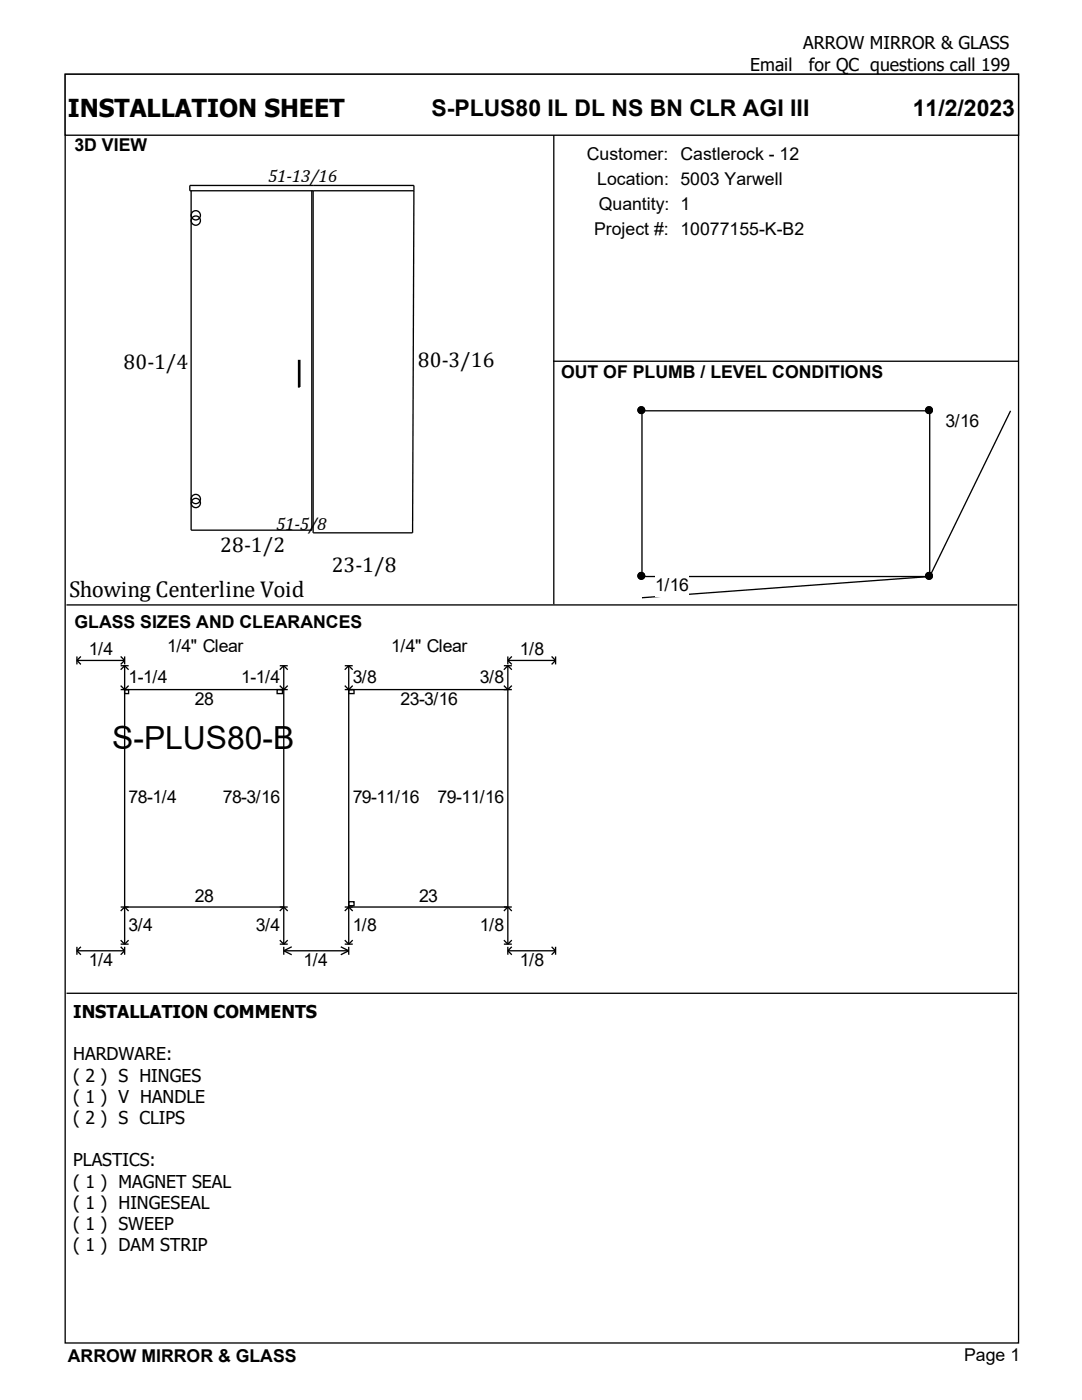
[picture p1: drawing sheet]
<svg xmlns="http://www.w3.org/2000/svg" width="216mm" height="279mm" viewBox="0 0 216 279" stroke-linecap="round" stroke-linejoin="round" font-family="sans-serif">
<g fill="#fff" stroke="#000" stroke-width=".26">
<path d="M13 14.8h190.2v253.2h-190.2z"/>
<path d="M13 14.8h190.2v12.2h-190.2z"/>
</g>
<path d="M13.5 30.7h96.7v89.4h-96.7z" fill="#fff"/>
<g fill="none" stroke="#000" stroke-width=".26">
<path d="M37.9 37h44.7v1.1h-44.7zM38.1 38.1v67.7h24.1v-67.7M62.5 38.1v68.2h19.8l.3-68.2M110.5 27v93.6M59.6 71.9h.2v5.3h-.2zM110.4 72.1h92.8"/>
<circle cx="39.1" cy="43" r=".93"/>
<circle cx="39.1" cy="44" r=".93"/>
<circle cx="39.1" cy="99.6" r=".93"/>
<circle cx="39.1" cy="100.4" r=".93"/>
</g>
<path d="M110.9 77h91.9v43.1h-91.9z" fill="#fff"/>
<g fill="#000" stroke="#000" stroke-width=".26">
<circle cx="128" cy="81.9" r=".66"/>
<circle cx="128" cy="114.9" r=".66"/>
<circle cx="185.4" cy="114.9" r=".66"/>
</g>
<path d="M128.1 82v33.1h57.4l-57.4 4.2" fill="none" stroke="#000" stroke-width=".26"/>
<path d="M130.7 114.8h6.7v4.2h-6.7z" fill-rule="evenodd" fill="#fff"/>
<g fill="#000" stroke="#000" stroke-width=".26">
<circle cx="185.4" cy="81.9" r=".66"/>
<circle cx="185.4" cy="114.9" r=".66"/>
</g>
<path d="M185.5 82v33.1l16.1-33.1" fill="none" stroke="#000" stroke-width=".26"/>
<path d="M188.7 82h6.6v4.2h-6.6z" fill-rule="evenodd" fill="#fff"/>
<g fill="#000" stroke="#000" stroke-width=".26">
<circle cx="128" cy="81.9" r=".66"/>
<circle cx="185.4" cy="81.9" r=".66"/>
</g>
<path d="M128.1 82h57.4M13.3 120.7h189.7" fill="none" stroke="#000" stroke-width=".26"/>
<path d="M14.3 126.8h187.4v68.8h-187.4z" fill="#fff"/>
<g fill="none" stroke="#000" stroke-width=".26">
<path d="M15.3 131.8h9.6M15.3 131.8l.8 .8M15.3 131v1.6M16.1 131l-.8 .8M24.1 132.9h1.6M24.1 131l.8 .8M24.1 137.6h33.3M24.1 136.8l.8 .8 .8-.8M24.9 131v1.6M24.9 132.9v55.5M24.9 132.9l.8 .8M24.9 137.6h.8v.8h-.8z"/>
<path d="M24.9 131.8l-.8 .8M24.9 132.9l-.8 .8M55.3 137.6h1.1v.8h-1.1zM55.8 132.9h1.6M55.8 136.8l.8 .8 .8-.8M56.6 132.9l.8 .8M56.6 132.9l-.8 .8M56.6 132.9v55.5M68.8 132.9h1.6M68.8 137.6h33.3M68.8 136.8l.8 .8 .8-.8M69.6 132.9l.8 .8"/>
<path d="M69.6 137.6h1v.8h-1zM69.6 132.9l-.8 .8M69.6 132.9v55.5M100.5 136.8l.8 .8 .8-.8M100.5 132.9h1.6M101.3 132.9l-.8 .8M101.3 131.8h9.6M101.3 131v1.6M101.3 132.9v55.5M101.3 131.8l.8 .8M101.3 132.9l.8 .8M102.1 131l-.8 .8"/>
<path d="M110.1 131l.8 .8M110.9 131.8l-.8 .8M110.9 131v1.6M69.6 180h1v.8h-1zM13.3 198.2h189.7M15.3 189.7h9.6M15.3 189.7l.8 .8M15.3 189v1.5M16.1 189l-.8 .7M24.1 181h33.3M24.1 189l.8 .7M24.1 188.4h1.6"/>
<path d="M24.1 187.6l.8 .8M24.1 181.8l.8-.8 .8 .8M24.9 189v1.5M24.9 189.7l-.8 .8M25.7 187.6l-.8 .8M55.8 188.4h1.6M55.8 187.6l.8 .8M55.8 181.8l.8-.8 .8 .8M56.6 189.7l1.6 .8M56.6 189.7h13M56.6 189v1.5M57.4 187.6l-.8 .8"/>
<path d="M58.2 189l-1.6 .7M68 189l1.6 .7M68.8 181h33.3M68.8 188.4h1.6M68.8 187.6l.8 .8M68.8 181.8l.8-.8 .8 .8M69.6 189.7l-1.6 .8M69.6 189v1.5M70.4 187.6l-.8 .8M100.5 188.4h1.6M100.5 187.6l.8 .8M100.5 181.8l.8-.8 .8 .8"/>
<path d="M101.3 189.7h9.6M101.3 189v1.5M101.3 189.7l.8 .8M102.1 187.6l-.8 .8M102.1 189l-.8 .7M110.1 189l.8 .7M110.9 189.7l-.8 .8M110.9 189v1.5"/>
</g>
<text font-size="6.3" x="22.4" y="149.5">S-PLUS80-B</text>
<text font-size="4.9" x="13.5" y="23.3">INSTALLATION SHEET</text>
<g font-size="4.6">
<text x="86.1" y="23.1">S-PLUS80 IL DL NS BN CLR AGI III</text>
<text x="182.1" y="23.1">11/2/2023</text>
<text x="13.8" y="119.2">Showing Centerline Void</text>
</g>
<g font-size="4.2">
<text x="24.6" y="73.6">80-1/4</text>
<text x="83.4" y="73.3">80-3/16</text>
<text x="44" y="110.1">28-1/2</text>
<text x="66.2" y="114.1">23-1/8</text>
</g>
<g font-size="3.5">
<text x="160.3" y="9.9">ARROW MIRROR &amp; GLASS</text>
<text x="149.7" y="14.1">Email</text>
<text x="161.4" y="14.1">for QC questions call 199</text>
<text x="14.9" y="30.2">3D VIEW</text>
<text x="117.1" y="31.9">Customer: Castlerock - 12</text>
<text x="53.5" y="36.4">51-13/16</text>
<text x="119.2" y="36.9">Location: 5003 Yarwell</text>
<text x="119.5" y="41.9">Quantity: 1</text>
<text x="118.5" y="46.9">Project #: 10077155-K-B2</text>
<text x="112" y="75.3">OUT OF PLUMB / LEVEL CONDITIONS</text>
<text x="188.7" y="85.1">3/16</text>
<text x="55.1" y="105.7">51-5/8</text>
<text x="130.7" y="117.9">1/16</text>
<text x="14.9" y="125.3">GLASS SIZES AND CLEARANCES</text>
<text x="17.7" y="130.7">1/4</text>
<text x="33.3" y="130.2">1/4&quot; Clear</text>
<text x="78.1" y="130.2">1/4&quot; Clear</text>
<text x="103.7" y="130.7">1/8</text>
<text x="25.7" y="136.3">1-1/4</text>
<text x="48.2" y="136.3">1-1/4</text>
<text x="70.4" y="136.3">3/8</text>
<text x="95.8" y="136.3">3/8</text>
<text x="38.9" y="140.8">28</text>
<text x="79.9" y="140.8">23-3/16</text>
<text x="25.7" y="160.3">78-1/4</text>
<text x="44.4" y="160.3">78-3/16</text>
<text x="70.4" y="160.3">79-11/16</text>
<text x="87.3" y="160.3">79-11/16</text>
<text x="38.9" y="179.9">28</text>
<text x="83.6" y="179.9">23</text>
<text x="25.7" y="185.7">3/4</text>
<text x="51.1" y="185.7">3/4</text>
<text x="70.4" y="185.7">1/8</text>
<text x="95.8" y="185.7">1/8</text>
<text x="17.7" y="192.9">1/4</text>
<text x="60.6" y="192.9">1/4</text>
<text x="103.7" y="192.9">1/8</text>
<text x="14.6" y="203.1">INSTALLATION COMMENTS</text>
<text x="14.6" y="211.6">HARDWARE:</text>
<text x="14.6" y="215.8">( 2 ) S HINGES</text>
<text x="14.6" y="220.1">( 1 ) V HANDLE</text>
<text x="14.6" y="224.3">( 2 ) S CLIPS</text>
<text x="14.6" y="232.8">PLASTICS:</text>
<text x="14.6" y="237">( 1 ) MAGNET SEAL</text>
<text x="14.6" y="241.2">( 1 ) HINGESEAL</text>
<text x="14.6" y="245.5">( 1 ) SWEEP</text>
<text x="14.6" y="249.7">( 1 ) DAM STRIP</text>
<text x="13.5" y="271.8">ARROW MIRROR &amp; GLASS</text>
<text x="192.4" y="271.7">Page 1</text>
</g>
</svg>
